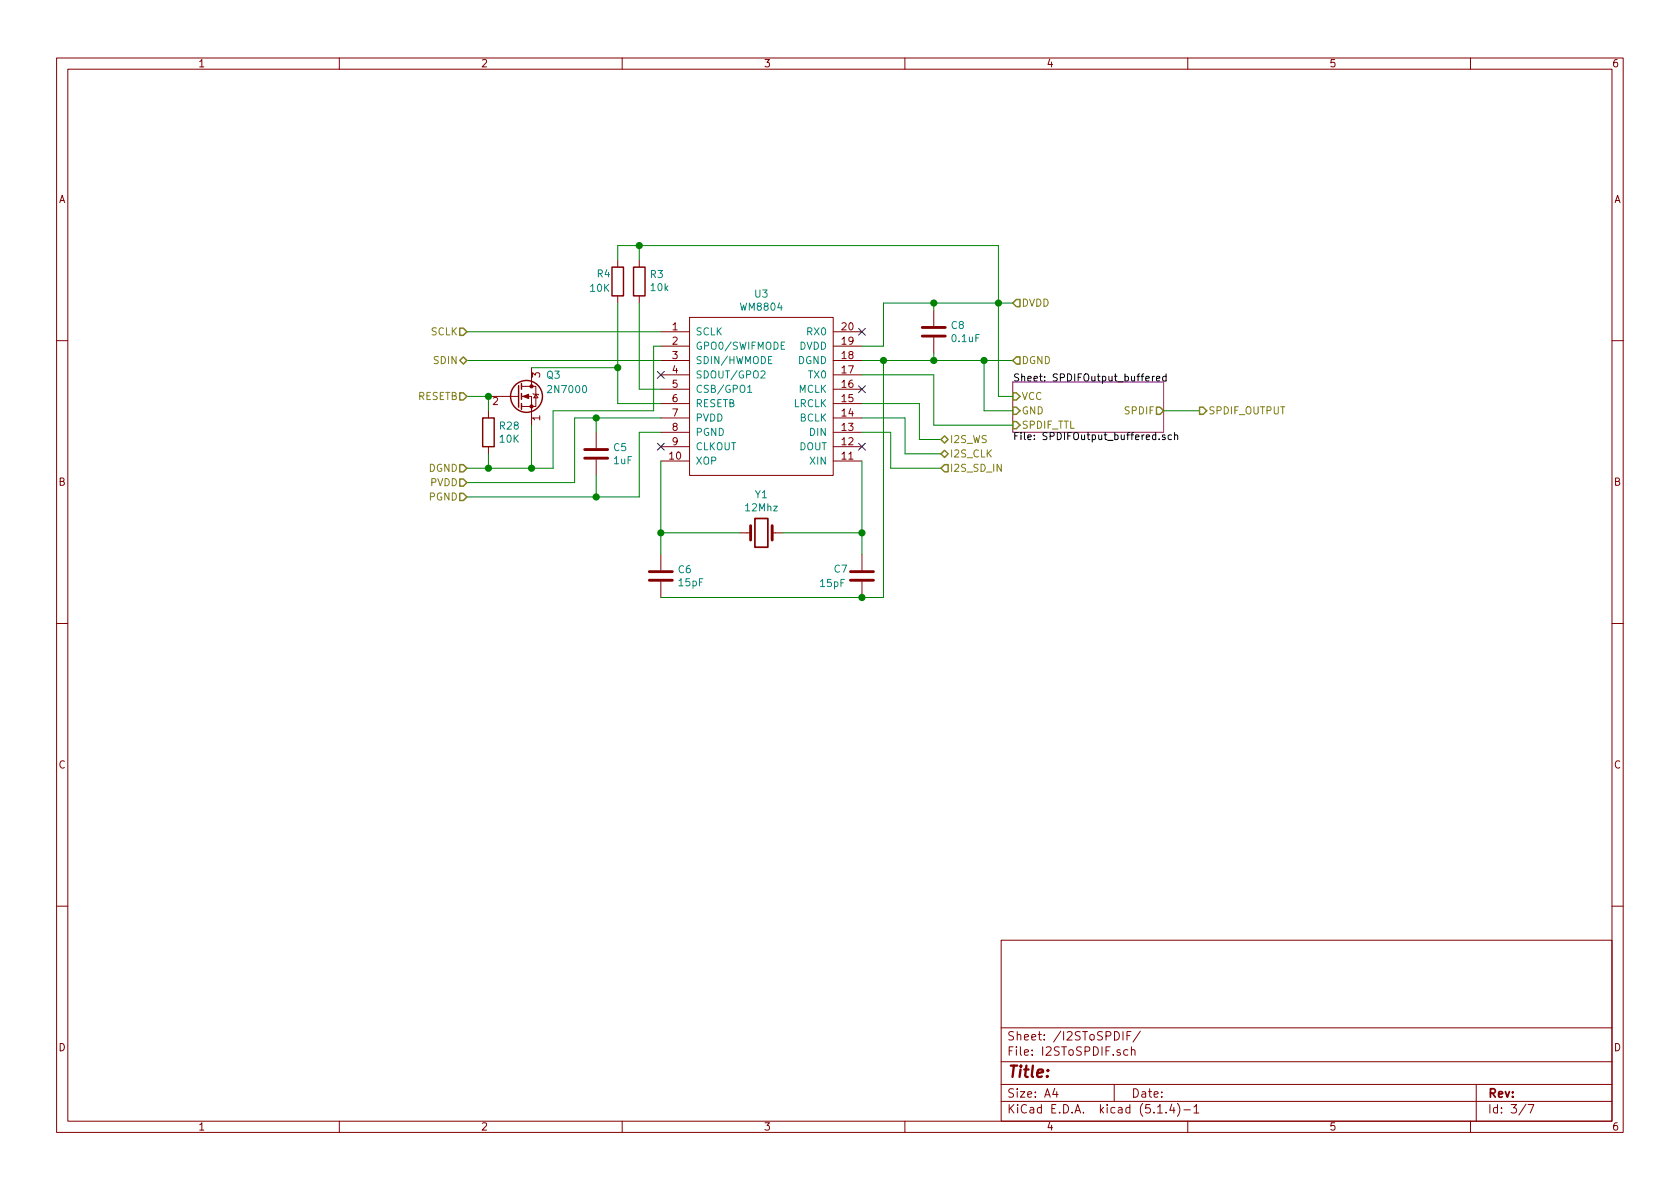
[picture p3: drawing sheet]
EESchema Schematic File Version 4
LIBS:RenaultBT-cache
EELAYER 30 0
EELAYER END
$Descr A4 11693 8268
encoding utf-8
Sheet 3 7
Title ""
Date ""
Rev ""
Comp ""
Comment1 ""
Comment2 ""
Comment3 ""
Comment4 ""
$EndDescr
Wire Wire Line
	4150 3450 4450 3450
Wire Wire Line
	4150 3300 4150 3450
Wire Wire Line
	4150 3000 4150 2900
Wire Wire Line
	6500 2100 6500 2150
Wire Wire Line
	6500 2100 6150 2100
Wire Wire Line
	6500 2500 6500 2450
Wire Wire Line
	6150 2500 6500 2500
Wire Wire Line
	6150 2400 6150 2100
Wire Wire Line
	4450 3000 4450 3450
Wire Wire Line
	4600 3000 4450 3000
$Comp
L Device:C C?
U 1 1
P 4150 3150
AR Path="/5CCA1ADD" Ref="C?"  Part="1" 
AR Path="/5CCA0E0E/5CCA1ADD" Ref="C5"  Part="1" 
F 0 "C5" H 4265 3196 50  0000 L CNN
F 1 "1uF" H 4265 3105 50  0000 L CNN
F 2 "Capacitor_THT:C_Rect_L7.2mm_W5.5mm_P5.00mm_FKS2_FKP2_MKS2_MKP2" H 4188 3000 50  0001 C CNN
F 3 "~" H 4150 3150 50  0001 C CNN
	1    4150 3150
	1    0    0    -1  
$EndComp
$Comp
L Device:C C?
U 1 1
P 6500 2300
AR Path="/5CCA1AE4" Ref="C?"  Part="1" 
AR Path="/5CCA0E0E/5CCA1AE4" Ref="C8"  Part="1" 
F 0 "C8" H 6615 2346 50  0000 L CNN
F 1 "0.1uF" H 6615 2255 50  0000 L CNN
F 2 "Capacitor_THT:C_Disc_D5.0mm_W2.5mm_P2.50mm" H 6538 2150 50  0001 C CNN
F 3 "~" H 6500 2300 50  0001 C CNN
	1    6500 2300
	1    0    0    -1  
$EndComp
Wire Wire Line
	6000 4150 6150 4150
Connection ~ 6000 4150
$Comp
L Device:C C?
U 1 1
P 6000 4000
AR Path="/5CCA1AF4" Ref="C?"  Part="1" 
AR Path="/5CCA0E0E/5CCA1AF4" Ref="C7"  Part="1" 
F 0 "C7" H 5800 4050 50  0000 L CNN
F 1 "15pF" H 5700 3950 50  0000 L CNN
F 2 "Capacitor_THT:C_Disc_D5.0mm_W2.5mm_P2.50mm" H 6038 3850 50  0001 C CNN
F 3 "~" H 6000 4000 50  0001 C CNN
	1    6000 4000
	1    0    0    -1  
$EndComp
$Comp
L Device:C C?
U 1 1
P 4600 4000
AR Path="/5CCA1AFE" Ref="C?"  Part="1" 
AR Path="/5CCA0E0E/5CCA1AFE" Ref="C6"  Part="1" 
F 0 "C6" H 4715 4046 50  0000 L CNN
F 1 "15pF" H 4715 3955 50  0000 L CNN
F 2 "Capacitor_THT:C_Disc_D5.0mm_W2.5mm_P2.50mm" H 4638 3850 50  0001 C CNN
F 3 "~" H 4600 4000 50  0001 C CNN
	1    4600 4000
	1    0    0    -1  
$EndComp
$Comp
L Device:Crystal Y?
U 1 1
P 5300 3700
AR Path="/5CCA1B05" Ref="Y?"  Part="1" 
AR Path="/5CCA0E0E/5CCA1B05" Ref="Y1"  Part="1" 
F 0 "Y1" H 5300 3968 50  0000 C CNN
F 1 "12Mhz" H 5300 3877 50  0000 C CNN
F 2 "Crystal:Crystal_HC49-4H_Vertical" H 5300 3700 50  0001 C CNN
F 3 "~" H 5300 3700 50  0001 C CNN
	1    5300 3700
	1    0    0    -1  
$EndComp
$Comp
L WM8804:WM8804 U?
U 1 1
P 5300 2500
AR Path="/5CCA1B0C" Ref="U?"  Part="1" 
AR Path="/5CCA0E0E/5CCA1B0C" Ref="U3"  Part="1" 
F 0 "U3" H 5300 2965 50  0000 C CNN
F 1 "WM8804" H 5300 2874 50  0000 C CNN
F 2 "WM8804:WM8804_Breakout_18mm_x_25mm" H 5350 2500 50  0001 C CNN
F 3 "" H 5350 2500 50  0001 C CNN
	1    5300 2500
	1    0    0    -1  
$EndComp
Text HLabel 7050 2100 2    50   Input ~ 0
DVDD
Text HLabel 3250 3350 0    50   Input ~ 0
PVDD
Text HLabel 3250 3450 0    50   Input ~ 0
PGND
Text HLabel 7050 2500 2    50   Input ~ 0
DGND
Wire Wire Line
	4150 2900 4600 2900
Connection ~ 4150 3450
Connection ~ 6500 2500
Wire Wire Line
	7050 2100 6950 2100
Connection ~ 6500 2100
Wire Wire Line
	6150 2400 6000 2400
Wire Wire Line
	6000 2500 6150 2500
Connection ~ 6150 2500
Text HLabel 3250 2300 0    50   Input ~ 0
SCLK
Text HLabel 3250 2500 0    50   BiDi ~ 0
SDIN
Text HLabel 3250 2750 0    50   Input ~ 0
RESETB
Connection ~ 6850 2500
Wire Wire Line
	6950 1700 6950 2100
Connection ~ 6950 2100
Wire Wire Line
	6950 2100 6500 2100
$Comp
L Device:R R3
U 1 1
P 4450 1950
F 0 "R3" H 4380 1904 50  0000 R CNN
F 1 "10k" H 4380 1995 50  0000 R CNN
F 2 "Resistor_THT:R_Axial_DIN0204_L3.6mm_D1.6mm_P5.08mm_Vertical" V 4380 1950 50  0001 C CNN
F 3 "~" H 4450 1950 50  0001 C CNN
	1    4450 1950
	-1   0    0    1   
$EndComp
Wire Wire Line
	4450 1800 4450 1700
Wire Wire Line
	4450 2100 4450 2700
Wire Wire Line
	4450 2700 4600 2700
Text HLabel 6550 3250 2    50   Input ~ 0
I2S_SD_IN
Text HLabel 6550 3050 2    50   BiDi ~ 0
I2S_WS
Text HLabel 6550 3150 2    50   BiDi ~ 0
I2S_CLK
Wire Wire Line
	6150 2500 6150 4150
Wire Wire Line
	6550 3050 6400 3050
Wire Wire Line
	6400 3050 6400 2800
Wire Wire Line
	6400 2800 6000 2800
Wire Wire Line
	6550 3150 6300 3150
Wire Wire Line
	6300 3150 6300 2900
Wire Wire Line
	6300 2900 6000 2900
Wire Wire Line
	6550 3250 6200 3250
Wire Wire Line
	6200 3000 6000 3000
Wire Wire Line
	6850 2500 7050 2500
Wire Wire Line
	6850 2500 6500 2500
Wire Wire Line
	6200 3000 6200 3250
Text HLabel 8350 2850 2    50   Output ~ 0
SPDIF_OUTPUT
$Sheet
S 7050 2650 1050 350 
U 5CD29B0B
F0 "SPDIFOutput_buffered" 50
F1 "SPDIFOutput_buffered.sch" 50
F2 "SPDIF_TTL" I L 7050 2950 50 
F3 "VCC" I L 7050 2750 50 
F4 "GND" I L 7050 2850 50 
F5 "SPDIF" O R 8100 2850 50 
$EndSheet
Wire Wire Line
	6000 2600 6500 2600
Wire Wire Line
	6950 2750 7050 2750
Wire Wire Line
	6950 2100 6950 2750
Wire Wire Line
	6850 2850 7050 2850
Wire Wire Line
	6850 2500 6850 2850
Wire Wire Line
	6500 2950 7050 2950
Wire Wire Line
	6500 2600 6500 2950
Wire Wire Line
	8100 2850 8350 2850
NoConn ~ 6000 2300
NoConn ~ 6000 2700
NoConn ~ 6000 3100
Wire Wire Line
	4600 4150 6000 4150
Wire Wire Line
	4600 3200 4600 3700
Wire Wire Line
	6000 3200 6000 3700
Wire Wire Line
	5450 3700 6000 3700
Connection ~ 6000 3700
Wire Wire Line
	6000 3700 6000 3850
Wire Wire Line
	5150 3700 4600 3700
Connection ~ 4600 3700
Wire Wire Line
	4600 3700 4600 3850
NoConn ~ 4600 3100
Wire Wire Line
	4450 1700 6950 1700
NoConn ~ 4600 2600
$Comp
L Device:R R4
U 1 1
P 4300 1950
F 0 "R4" H 4450 1900 50  0000 R CNN
F 1 "10K" H 4500 2000 50  0000 R CNN
F 2 "Resistor_THT:R_Axial_DIN0204_L3.6mm_D1.6mm_P2.54mm_Vertical" V 4230 1950 50  0001 C CNN
F 3 "~" H 4300 1950 50  0001 C CNN
	1    4300 1950
	-1   0    0    1   
$EndComp
$Comp
L Transistor_FET:2N7000 Q3
U 1 1
P 3600 2750
F 0 "Q3" H 3800 2900 50  0000 L CNN
F 1 "2N7000" H 3800 2800 50  0000 L CNN
F 2 "Package_TO_SOT_THT:TO-92_Inline_Wide" H 3800 2675 50  0001 L CIN
F 3 "https://www.fairchildsemi.com/datasheets/2N/2N7000.pdf" H 3600 2750 50  0001 L CNN
	1    3600 2750
	1    0    0    -1  
$EndComp
Connection ~ 4450 1700
Wire Wire Line
	4300 1700 4300 1800
Wire Wire Line
	4300 1700 4450 1700
Wire Wire Line
	3250 3350 4000 3350
Wire Wire Line
	4000 3350 4000 2900
Wire Wire Line
	4000 2900 4150 2900
Connection ~ 4150 2900
Wire Wire Line
	4600 2400 4550 2400
Wire Wire Line
	4300 2100 4300 2550
Wire Wire Line
	4300 2800 4600 2800
Wire Wire Line
	3250 3450 4150 3450
Text HLabel 3250 3250 0    50   Input ~ 0
DGND
Wire Wire Line
	3700 2550 4300 2550
Connection ~ 4300 2550
Wire Wire Line
	4300 2550 4300 2800
Wire Wire Line
	3250 3250 3400 3250
Wire Wire Line
	3700 3250 3700 2950
Wire Wire Line
	3250 2750 3400 2750
Wire Wire Line
	3700 3250 3850 3250
Wire Wire Line
	3850 3250 3850 2850
Wire Wire Line
	3850 2850 4550 2850
Wire Wire Line
	4550 2850 4550 2400
Connection ~ 3700 3250
Wire Wire Line
	3250 2500 4600 2500
Wire Wire Line
	3250 2300 4600 2300
$Comp
L Device:R R28
U 1 1
P 3400 3000
F 0 "R28" H 3470 3046 50  0000 L CNN
F 1 "10K" H 3470 2955 50  0000 L CNN
F 2 "Resistor_THT:R_Axial_DIN0204_L3.6mm_D1.6mm_P2.54mm_Vertical" V 3330 3000 50  0001 C CNN
F 3 "~" H 3400 3000 50  0001 C CNN
	1    3400 3000
	1    0    0    -1  
$EndComp
Wire Wire Line
	3400 3150 3400 3250
Connection ~ 3400 3250
Wire Wire Line
	3400 3250 3700 3250
Wire Wire Line
	3400 2850 3400 2750
Connection ~ 3400 2750
$EndSCHEMATC
